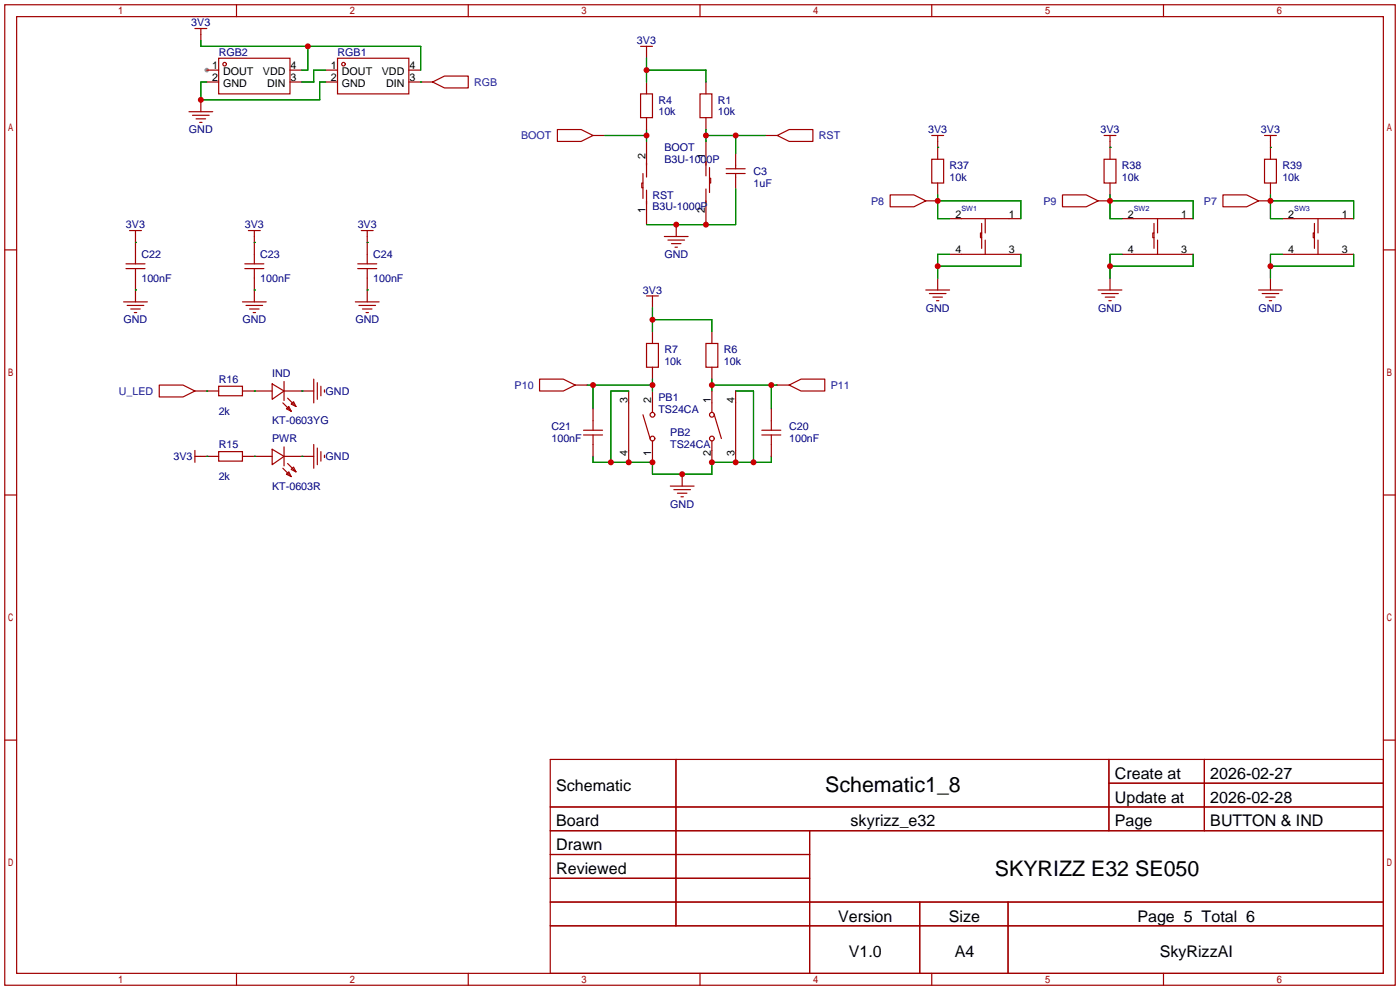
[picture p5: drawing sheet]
<svg xmlns="http://www.w3.org/2000/svg" width="299mm" height="212mm" viewBox="0 0 299 212" stroke-linecap="round" stroke-linejoin="round" font-family="sans-serif">
<circle cx="44.2" cy="15" r=".51" fill="#999"/>
<g fill="none" stroke="#a10000" stroke-width=".25">
<path d="M1 1h297.2v209.6h-297.2zM3.6 3.6h292.1v204.4h-292.1zM41.7 6.1h2.5M42.9 6.1v2.5M44.2 15h2.5M44.2 17.5h2.5M46.7 12.4h15.3v7.7h-15.3zM50.5 1v2.6M62 15h2.5M62 17.5h2.5M69.6 15h2.5M69.6 17.5h2.5"/>
<path d="M72.1 12.4h15.3v7.7h-15.3zM87.4 15h2.5M87.4 17.5h5.1M92.5 17.5l2.5-1.2h5.1v2.5h-5.1zM100.1 1v2.6M136.9 9.9h2.5M138.2 9.9v2.5M138.2 17.5v2.6M149.6 1v2.6M150.9 17.5v2.6M199.1 1v2.6M248.7 1v2.6"/>
<path d="M40.4 23.9h5.1M41.1 24.6h3.6M41.9 25.4h2M42.7 26.2h.5M42.9 21.3v2.6M119.1 27.7h5.1l2.5 1.3-2.5 1.2h-5.1zM126.7 29h2.6M136.9 20.1h2.5v5h-2.5zM137.4 39.1h-.2v1h.2M137.4 37.1v5.3M138.2 25.1v2.6M138.2 30.2v7.6"/>
<path d="M149.6 20.1h2.5v5h-2.5zM150.9 25.1v2.6M150.9 30.2v7.4M151.6 38.1h.3v1h-.3M151.6 35.8v5.3M155.2 37.1h4.1M155.2 36.1h4.1M157.2 32.8v3.3M157.2 37.1v3.3M163.6 29h2.5M166.1 29l2.6-1.3h5v2.5h-5zM199.1 34h2.6v5.1h-2.6z"/>
<path d="M199.1 29h2.6M200.4 29v5M200.4 39.1v2.6M236 34h2.5v5.1h-2.5zM236 29h2.5M237.2 29v5M237.2 39.1v2.6M270.3 34h2.5v5.1h-2.5zM270.3 29h2.5M271.5 29v5M271.5 39.1v2.6M1 53.4h2.6"/>
<path d="M26.9 57.4h4.1M26.9 56.4h4.1M27.7 49.3h2.5M29 49.3v7.1M29 57.4v7.1M52.3 57.4h4.1M52.3 56.4h4.1M53.1 49.3h2.5M54.4 49.3v7.1M54.4 57.4v7.1M76.5 57.4h4M76.5 56.4h4"/>
<path d="M77.2 49.3h2.6M78.5 49.3v7.1M78.5 57.4v7.1M138.2 40.6v7.4M142 50.5h5.1M142.7 51.3h3.6M143.5 52.1h2M144.3 52.8h.5M144.5 48v2.5M150.9 40.4v7.6M190.2 41.7h5.1l2.6 1.2-2.6 1.3h-5.1zM197.9 42.9h2.5"/>
<path d="M200.4 59.4v2.6M202.9 46.7h15.3M202.9 54.4h15.3M209.8 49.8h-.3v1h.3M209.8 47.8v5.3M210.6 46.7v3.1M210.6 51.3v3.1M227.1 41.7h5.1l2.5 1.2-2.5 1.3h-5.1zM234.7 42.9h2.5M237.2 59.4v2.6M239.8 46.7h15.2M239.8 54.4h15.2"/>
<path d="M246.6 49.8h-.2v1h.2M246.6 47.8v5.3M247.4 46.7v3.1M247.4 51.3v3.1M261.4 41.7h5l2.6 1.2-2.6 1.3h-5zM269 42.9h2.5M271.5 59.4v2.6M274.1 46.7h15.2M274.1 54.4h15.2M280.9 49.8h-.2v1h.2M280.9 47.8v5.3M281.7 46.7v3.1"/>
<path d="M281.7 51.3v3.1M295.7 53.4h2.5M26.4 64.5h5.1M27.2 65.3h3.5M27.9 66h2.1M28.7 66.8h.5M51.8 64.5h5.1M52.6 65.3h3.5M53.3 66h2.1M54.1 66.8h.5M75.9 64.5h5.1M76.7 65.3h3.6"/>
<path d="M77.5 66h2M78.2 66.8h.5M138.2 73.4h2.5v5.1h-2.5zM138.2 63.2h2.5M139.4 63.2v2.6M139.4 70.9v2.5M139.4 78.5v2.5M150.9 73.4h2.5v5.1h-2.5zM152.1 70.9v2.5M152.1 78.5v2.5M197.9 62h5M198.6 62.7h3.6"/>
<path d="M199.4 63.5h2M200.2 64.3h.5M234.7 62h5.1M235.5 62.7h3.5M236.2 63.5h2.1M237 64.3h.5M269 62h5.1M269.7 62.7h3.6M270.5 63.5h2M271.3 64.3h.5M34 82.3h5.1l2.6 1.3-2.6 1.2h-5.1zM41.7 83.6h5"/>
<path d="M41.7 97.5h5M41.7 96.3v2.5M46.7 96.5h5.1v2.1h-5.1zM46.7 82.5h5.1v2.1h-5.1zM51.8 83.6h6.4M51.8 97.5h6.4M58.2 82l2.5 1.6-2.5 1.7zM58.2 96l2.5 1.5-2.5 1.8zM60.5 86.1l1.7 1.8M60.7 83.6h6.4M60.7 81.5v4.1M60.7 95.5v4.1"/>
<path d="M60.7 97.5h6.4M61.2 87.4l.5-.5 .5 1zM61.5 85.1l1.7 1.8M61.5 99.1l1.7 1.7M62.2 86.4l.5-.5 .5 1zM67.1 81v5.1M67.1 95v5.1M67.8 81.8v3.5M67.8 95.8v3.5M68.6 82.5v2.1M68.6 96.5v2.1M69.3 83.3v.5"/>
<path d="M69.3 97.3v.5M115.3 81h5.1l2.5 1.3-2.5 1.3h-5.1zM122.9 82.3h2.6M124.7 93h4.1M124.7 91.9h4.1M126.7 87.4v4.5M126.7 93v4.5M134.4 83.6v15.2M137.4 88.6l1.5 5.1M139.4 83.6v4.5M139.4 94.2v4.6M152.1 83.6v4.5"/>
<path d="M152.1 94.2v4.6M152.7 88.6l1.5 5.1M157.2 83.6v15.2M162.8 93h4.1M162.8 91.9h4.1M164.8 87.4v4.5M164.8 93v4.5M166.1 82.3h2.6M168.7 82.3l2.5-1.3h5.1v2.6h-5.1zM1 105.8h2.6M60.5 100.1l1.7 1.8M61.2 101.3l.5-.5 .5 1.1z"/>
<path d="M62.2 100.3l.5-.5 .5 1zM143.3 103.9h5M144 104.6h3.6M144.8 105.4h2M145.5 106.2h.5M145.8 101.3v2.6M295.7 105.8h2.5M1 158.2h2.6M295.7 158.2h2.5M117.6 162.3h178.1v45.7h-178.1zM117.6 172.5h178.1M117.6 177.5h178.1"/>
<path d="M144.5 162.3v35.6M173 177.5v30.5M237 162.3v15.2M237 167.4h58.7M257.4 162.3v15.2M117.6 182.6h55.4M117.6 192.8h178.1M117.6 187.7h55.4M117.6 197.9h178.1M196.6 192.8v15.2M215.4 192.8v15.2M50.5 208v2.6"/>
<path d="M100.1 208v2.6M149.6 208v2.6M199.1 208v2.6M248.7 208v2.6"/>
<circle cx="48" cy="13.7" r=".38"/>
<circle cx="73.4" cy="13.7" r=".38"/>
<circle cx="139.4" cy="88.6" r=".51"/>
<circle cx="139.4" cy="93.7" r=".51"/>
<circle cx="152.1" cy="88.6" r=".51"/>
<circle cx="152.1" cy="93.7" r=".51"/>
</g>
<g fill="none" stroke="#008700" stroke-width=".25">
<path d="M42.9 8.6v1.3h47v5.1M44.2 17.5h-1.3v3.8h25.4v-3.8h1.3M65.8 9.9v5.1h-1.3M69.6 15h-2.5v2.5h-2.6M89.9 17.5h.1M138.2 15h12.7v2.5M138.2 12.4v5.1M129.3 29h8.9M138.2 27.7v2.5M150.9 27.7v2.5M150.9 29h12.7M157.2 29v3.8"/>
<path d="M200.4 31.5h.1M237.2 31.5h.1M271.5 31.5h.1M29 51.8h.1M54.4 51.8h.1M78.5 51.8h.1M157.2 40.4v7.6h-19M200.4 41.7v5h2.5M200.4 42.9h17.8v3.8M202.9 54.4h-2.5v5M218.2 54.4v2.5h-17.8M237.2 41.7v5h2.6"/>
<path d="M237.2 42.9h17.8v3.8M239.8 54.4h-2.6v5M255 54.4v2.5h-17.8M271.5 41.7v5h2.6M271.5 42.9h17.8v3.8M274.1 54.4h-2.6v5M289.3 54.4v2.5h-17.8M29 62h.1M54.4 62h.1M78.5 62h.1M139.4 65.8v5.1M139.4 68.3h12.7v2.6"/>
<path d="M44.2 83.6h.1M44.2 97.5h.1M54.4 97.5h.1M54.4 83.6h.1M64.5 83.6h.1M64.5 97.5h.1M125.5 82.3h13.9M126.7 97.5v1.3h12.7v2.5h12.7v-2.5h12.7v-1.3M126.7 82.3v5.1M134.4 83.6h-3.8v15.2M139.4 81v2.6M152.1 81v2.6"/>
<path d="M152.1 82.3h14M157.2 83.6h3.8v15.2M164.8 82.3v5.1"/>
</g>
<g fill="#c00">
<circle cx="150.9" cy="48" r=".63"/>
<circle cx="144.5" cy="48" r=".63"/>
<circle cx="150.9" cy="29" r=".63"/>
<circle cx="157.2" cy="29" r=".63"/>
<circle cx="138.2" cy="29" r=".63"/>
<circle cx="138.2" cy="15" r=".63"/>
<circle cx="139.4" cy="68.3" r=".63"/>
<circle cx="139.4" cy="82.3" r=".63"/>
<circle cx="126.7" cy="82.3" r=".63"/>
<circle cx="152.1" cy="82.3" r=".63"/>
<circle cx="164.8" cy="82.3" r=".63"/>
<circle cx="152.1" cy="98.8" r=".63"/>
<circle cx="145.8" cy="101.3" r=".63"/>
<circle cx="139.4" cy="98.8" r=".63"/>
<circle cx="134.4" cy="98.8" r=".63"/>
<circle cx="130.6" cy="98.8" r=".63"/>
<circle cx="157.2" cy="98.8" r=".63"/>
<circle cx="161" cy="98.8" r=".63"/>
<circle cx="200.4" cy="42.9" r=".63"/>
<circle cx="200.4" cy="56.9" r=".63"/>
<circle cx="237.2" cy="42.9" r=".63"/>
<circle cx="237.2" cy="56.9" r=".63"/>
<circle cx="271.5" cy="42.9" r=".63"/>
<circle cx="271.5" cy="56.9" r=".63"/>
<circle cx="42.9" cy="21.3" r=".63"/>
<circle cx="65.8" cy="9.9" r=".63"/>
</g>
<g font-size="4.6">
<text x="176.4" y="169.3">Schematic1_8</text>
<text x="212.6" y="187.1">SKYRIZZ E32 SE050</text>
</g>
<g font-size="3.4">
<text x="238.3" y="166.5">Create at</text>
<text x="258.7" y="166.5">2026-02-27</text>
<text x="118.9" y="169">Schematic</text>
<text x="238.3" y="171.6">Update at</text>
<text x="258.7" y="171.6">2026-02-28</text>
<text x="118.9" y="176.6">Board</text>
<text x="181.8" y="176.6">skyrizz_e32</text>
<text x="238.3" y="176.6">Page</text>
<text x="258.7" y="176.6">BUTTON &amp; IND</text>
<text x="118.9" y="181.7">Drawn</text>
<text x="118.9" y="186.8">Reviewed</text>
<text x="179.1" y="197">Version</text>
<text x="202.8" y="197">Size</text>
<text x="243.1" y="197">Page 5 Total 6</text>
<text x="181.4" y="204.6">V1.0</text>
<text x="204" y="204.6">A4</text>
<text x="247.9" y="204.6">SkyRizzAI</text>
</g>
<g font-size="2.3" fill="#000080">
<text x="40.9" y="5.6">3V3</text>
<text x="46.7" y="12">RGB2</text>
<text x="72.1" y="12">RGB1</text>
<text x="136.1" y="9.4">3V3</text>
<text x="140.7" y="22.1">R4</text>
<text x="153.4" y="22.1">R1</text>
<text x="40.4" y="28.5">GND</text>
<text x="140.7" y="24.7">10k</text>
<text x="153.4" y="24.7">10k</text>
<text x="198.4" y="28.5">3V3</text>
<text x="235.2" y="28.5">3V3</text>
<text x="269.5" y="28.5">3V3</text>
<text x="142" y="34.8">B3U-1000P</text>
<text x="142" y="32.3">BOOT</text>
<text x="161" y="39.9">1uF</text>
<text x="161" y="37.4">C3</text>
<text x="202.9" y="36.1">R37</text>
<text x="202.9" y="38.6">10k</text>
<text x="239.8" y="36.1">R38</text>
<text x="239.8" y="38.6">10k</text>
<text x="274.1" y="36.1">R39</text>
<text x="274.1" y="38.6">10k</text>
<text x="139.4" y="45">B3U-1000P</text>
<text x="139.4" y="42.4">RST</text>
<text x="26.9" y="48.8">3V3</text>
<text x="52.3" y="48.8">3V3</text>
<text x="76.5" y="48.8">3V3</text>
<text x="30.2" y="55.1">C22</text>
<text x="55.6" y="55.1">C23</text>
<text x="79.8" y="55.1">C24</text>
<text x="142" y="55.1">GND</text>
<text x="30.2" y="60.2">100nF</text>
<text x="55.6" y="60.2">100nF</text>
<text x="79.8" y="60.2">100nF</text>
<text x="137.4" y="62.8">3V3</text>
<text x="26.4" y="69.1">GND</text>
<text x="51.8" y="69.1">GND</text>
<text x="75.9" y="69.1">GND</text>
<text x="197.9" y="66.6">GND</text>
<text x="234.7" y="66.6">GND</text>
<text x="269" y="66.6">GND</text>
<text x="142" y="75.5">R7</text>
<text x="154.7" y="75.5">R6</text>
<text x="46.7" y="81.8">R16</text>
<text x="58.2" y="80.5">IND</text>
<text x="142" y="78">10k</text>
<text x="154.7" y="78">10k</text>
<text x="46.7" y="88.6">2k</text>
<text x="69.6" y="84.4">GND</text>
<text x="140.7" y="88.2">TS24CA</text>
<text x="140.7" y="85.6">PB1</text>
<text x="46.7" y="95.8">R15</text>
<text x="58.2" y="90.7">KT-0603YG</text>
<text x="58.2" y="94.5">PWR</text>
<text x="117.9" y="94.5">100nF</text>
<text x="117.9" y="92">C21</text>
<text x="143.3" y="95.8">TS24CA</text>
<text x="143.3" y="93.2">PB2</text>
<text x="168.7" y="94.5">100nF</text>
<text x="168.7" y="92">C20</text>
<text x="37.1" y="98.3">3V3</text>
<text x="69.6" y="98.3">GND</text>
<text x="46.7" y="102.6">2k</text>
<text x="58.2" y="104.7">KT-0603R</text>
<text x="143.3" y="108.5">GND</text>
</g>
<g font-size="2.3">
<text x="45.3" y="17.3">2</text>
<text x="45.3" y="14.7">1</text>
<text x="47.7" y="16">DOUT</text>
<text x="56.2" y="16">VDD</text>
<text x="62.1" y="14.7">4</text>
<text x="62.1" y="17.3">3</text>
<text x="70.7" y="17.3">2</text>
<text x="70.7" y="14.7">1</text>
<text x="73.1" y="16">DOUT</text>
<text x="81.6" y="16">VDD</text>
<text x="87.5" y="14.7">4</text>
<text x="87.5" y="17.3">3</text>
<text x="47.7" y="18.5">GND</text>
<text x="57.1" y="18.5">DIN</text>
<text x="73.1" y="18.5">GND</text>
<text x="82.5" y="18.5">DIN</text>
<text x="137.9" y="34" transform="rotate(-90 137.9 34)">2</text>
<text x="150.6" y="34" transform="rotate(-90 150.6 34)">1</text>
<text x="137.9" y="45.5" transform="rotate(-90 137.9 45.5)">1</text>
<text x="150.6" y="45.5" transform="rotate(-90 150.6 45.5)">2</text>
<text x="204.2" y="46.5">2</text>
<text x="215.6" y="46.5">1</text>
<text x="241" y="46.5">2</text>
<text x="252.5" y="46.5">1</text>
<text x="275.3" y="46.5">2</text>
<text x="286.8" y="46.5">1</text>
<text x="204.2" y="54.1">4</text>
<text x="215.6" y="54.1">3</text>
<text x="241" y="54.1">4</text>
<text x="252.5" y="54.1">3</text>
<text x="275.3" y="54.1">4</text>
<text x="286.8" y="54.1">3</text>
<text x="134.1" y="86.1" transform="rotate(-90 134.1 86.1)">3</text>
<text x="139.2" y="86.1" transform="rotate(-90 139.2 86.1)">2</text>
<text x="151.9" y="86.1" transform="rotate(-90 151.9 86.1)">1</text>
<text x="157" y="86.1" transform="rotate(-90 157 86.1)">4</text>
<text x="134.1" y="97.5" transform="rotate(-90 134.1 97.5)">4</text>
<text x="139.2" y="97.5" transform="rotate(-90 139.2 97.5)">1</text>
<text x="151.9" y="97.5" transform="rotate(-90 151.9 97.5)">2</text>
<text x="157" y="97.5" transform="rotate(-90 157 97.5)">3</text>
</g>
<g font-size="2.3" fill="#00f">
<text x="101.3" y="18.3">RGB</text>
<text x="111.4" y="29.7">BOOT</text>
<text x="175" y="29.7">RST</text>
<text x="186.2" y="43.7">P8</text>
<text x="223" y="43.7">P9</text>
<text x="257.3" y="43.7">P7</text>
<text x="110" y="83.1">P10</text>
<text x="177.5" y="83.1">P11</text>
<text x="25.4" y="84.4">U_LED</text>
</g>
<g font-size="1.5" fill="#000080">
<text x="205.5" y="45.1">SW1</text>
<text x="242.3" y="45.1">SW2</text>
<text x="276.6" y="45.1">SW3</text>
</g>
</svg>
